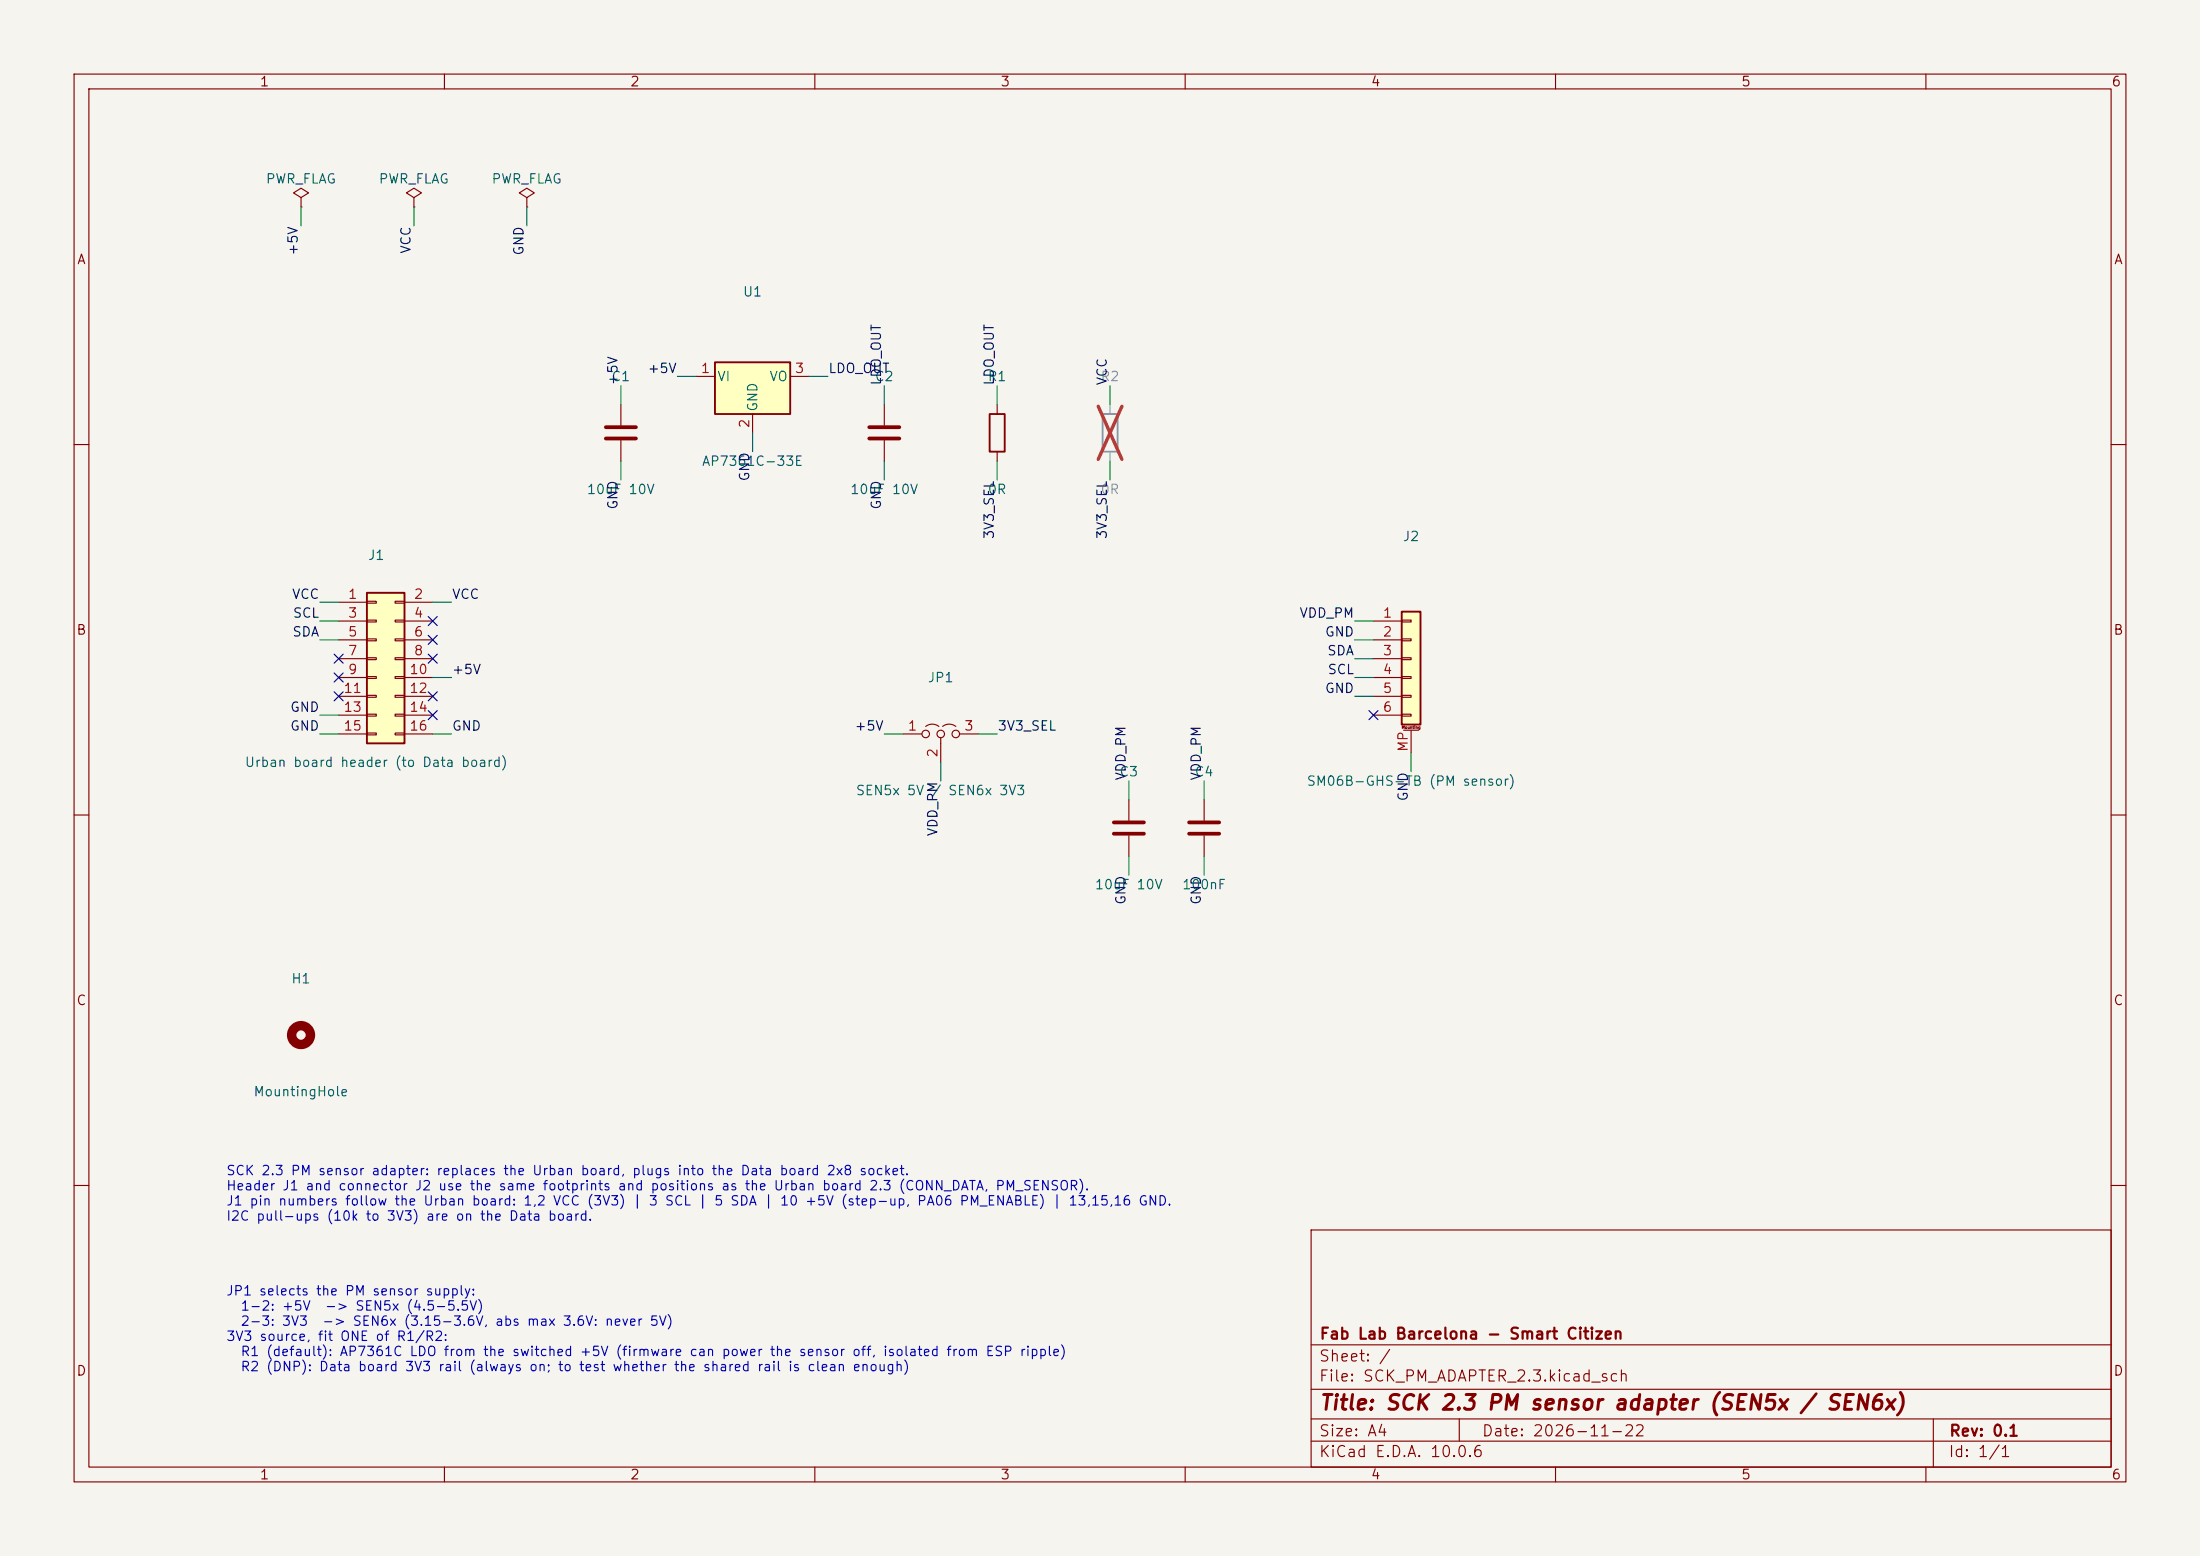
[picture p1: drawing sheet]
(kicad_sch (version 20250114) (generator "eeschema") (generator_version "9.0") (paper "A4")
(title_block (title "SCK 2.3 PM sensor adapter (SEN5x / SEN6x)") (date "2026-11-22") (rev "0.1") (company "Fab Lab Barcelona - Smart Citizen"))
(lib_symbols
 (symbol "Connector_Generic:Conn_02x08_Odd_Even"
  (pin_names
   (offset 1.016) (hide yes))
  (exclude_from_sim no)
  (in_bom yes)
  (on_board yes)
  (in_pos_files yes)
  (duplicate_pin_numbers_are_jumpers no)
  (property "Reference" "J" (at 1.27 10.16 0) (show_name no) (do_not_autoplace no) (effects (font (size 1.27 1.27))))
  (property "Value" "Conn_02x08_Odd_Even" (at 1.27 -12.7 0) (show_name no) (do_not_autoplace no) (effects (font (size 1.27 1.27))))
  (property "Footprint" "" (at 0 0 0) (show_name no) (do_not_autoplace no) (hide yes) (effects (font (size 1.27 1.27))))
  (property "Datasheet" "" (at 0 0 0) (show_name no) (do_not_autoplace no) (hide yes) (effects (font (size 1.27 1.27))))
  (property "Description" "Generic connector, double row, 02x08, odd/even pin numbering scheme (row 1 odd numbers, row 2 even numbers), script generated (kicad-library-utils/schlib/autogen/connector/)" (at 0 0 0) (show_name no) (do_not_autoplace no) (hide yes) (effects (font (size 1.27 1.27))))
  (symbol "Conn_02x08_Odd_Even_1_1"
   (rectangle (start -1.27 8.89) (end 3.81 -11.43) (stroke (width 0.254) (type default)) (fill (type background)))
   (rectangle (start -1.27 7.747) (end 0 7.493) (stroke (width 0.1524) (type default)) (fill (type none)))
   (rectangle (start -1.27 5.207) (end 0 4.953) (stroke (width 0.1524) (type default)) (fill (type none)))
   (rectangle (start -1.27 2.667) (end 0 2.413) (stroke (width 0.1524) (type default)) (fill (type none)))
   (rectangle (start -1.27 0.127) (end 0 -0.127) (stroke (width 0.1524) (type default)) (fill (type none)))
   (rectangle (start -1.27 -2.413) (end 0 -2.667) (stroke (width 0.1524) (type default)) (fill (type none)))
   (rectangle (start -1.27 -4.953) (end 0 -5.207) (stroke (width 0.1524) (type default)) (fill (type none)))
   (rectangle (start -1.27 -7.493) (end 0 -7.747) (stroke (width 0.1524) (type default)) (fill (type none)))
   (rectangle (start -1.27 -10.033) (end 0 -10.287) (stroke (width 0.1524) (type default)) (fill (type none)))
   (rectangle (start 3.81 7.747) (end 2.54 7.493) (stroke (width 0.1524) (type default)) (fill (type none)))
   (rectangle (start 3.81 5.207) (end 2.54 4.953) (stroke (width 0.1524) (type default)) (fill (type none)))
   (rectangle (start 3.81 2.667) (end 2.54 2.413) (stroke (width 0.1524) (type default)) (fill (type none)))
   (rectangle (start 3.81 0.127) (end 2.54 -0.127) (stroke (width 0.1524) (type default)) (fill (type none)))
   (rectangle (start 3.81 -2.413) (end 2.54 -2.667) (stroke (width 0.1524) (type default)) (fill (type none)))
   (rectangle (start 3.81 -4.953) (end 2.54 -5.207) (stroke (width 0.1524) (type default)) (fill (type none)))
   (rectangle (start 3.81 -7.493) (end 2.54 -7.747) (stroke (width 0.1524) (type default)) (fill (type none)))
   (rectangle (start 3.81 -10.033) (end 2.54 -10.287) (stroke (width 0.1524) (type default)) (fill (type none)))
   (pin passive line (at -5.08 7.62 0) (length 3.81) (name "Pin_1" (effects (font (size 1.27 1.27)))) (number "1" (effects (font (size 1.27 1.27)))))
   (pin passive line (at 7.62 7.62 180) (length 3.81) (name "Pin_2" (effects (font (size 1.27 1.27)))) (number "2" (effects (font (size 1.27 1.27)))))
   (pin passive line (at -5.08 5.08 0) (length 3.81) (name "Pin_3" (effects (font (size 1.27 1.27)))) (number "3" (effects (font (size 1.27 1.27)))))
   (pin passive line (at 7.62 5.08 180) (length 3.81) (name "Pin_4" (effects (font (size 1.27 1.27)))) (number "4" (effects (font (size 1.27 1.27)))))
   (pin passive line (at -5.08 2.54 0) (length 3.81) (name "Pin_5" (effects (font (size 1.27 1.27)))) (number "5" (effects (font (size 1.27 1.27)))))
   (pin passive line (at 7.62 2.54 180) (length 3.81) (name "Pin_6" (effects (font (size 1.27 1.27)))) (number "6" (effects (font (size 1.27 1.27)))))
   (pin passive line (at -5.08 0 0) (length 3.81) (name "Pin_7" (effects (font (size 1.27 1.27)))) (number "7" (effects (font (size 1.27 1.27)))))
   (pin passive line (at 7.62 0 180) (length 3.81) (name "Pin_8" (effects (font (size 1.27 1.27)))) (number "8" (effects (font (size 1.27 1.27)))))
   (pin passive line (at -5.08 -2.54 0) (length 3.81) (name "Pin_9" (effects (font (size 1.27 1.27)))) (number "9" (effects (font (size 1.27 1.27)))))
   (pin passive line (at 7.62 -2.54 180) (length 3.81) (name "Pin_10" (effects (font (size 1.27 1.27)))) (number "10" (effects (font (size 1.27 1.27)))))
   (pin passive line (at -5.08 -5.08 0) (length 3.81) (name "Pin_11" (effects (font (size 1.27 1.27)))) (number "11" (effects (font (size 1.27 1.27)))))
   (pin passive line (at 7.62 -5.08 180) (length 3.81) (name "Pin_12" (effects (font (size 1.27 1.27)))) (number "12" (effects (font (size 1.27 1.27)))))
   (pin passive line (at -5.08 -7.62 0) (length 3.81) (name "Pin_13" (effects (font (size 1.27 1.27)))) (number "13" (effects (font (size 1.27 1.27)))))
   (pin passive line (at 7.62 -7.62 180) (length 3.81) (name "Pin_14" (effects (font (size 1.27 1.27)))) (number "14" (effects (font (size 1.27 1.27)))))
   (pin passive line (at -5.08 -10.16 0) (length 3.81) (name "Pin_15" (effects (font (size 1.27 1.27)))) (number "15" (effects (font (size 1.27 1.27)))))
   (pin passive line (at 7.62 -10.16 180) (length 3.81) (name "Pin_16" (effects (font (size 1.27 1.27)))) (number "16" (effects (font (size 1.27 1.27))))))
  (embedded_fonts no))
 (symbol "Connector_Generic_MountingPin:Conn_01x06_MountingPin"
  (pin_names
   (offset 1.016) (hide yes))
  (exclude_from_sim no)
  (in_bom yes)
  (on_board yes)
  (in_pos_files yes)
  (duplicate_pin_numbers_are_jumpers no)
  (property "Reference" "J" (at 0 7.62 0) (show_name no) (do_not_autoplace no) (effects (font (size 1.27 1.27))))
  (property "Value" "Conn_01x06_MountingPin" (at 1.27 -10.16 0) (show_name no) (do_not_autoplace no) (effects (font (size 1.27 1.27)) (justify left)))
  (property "Footprint" "" (at 0 0 0) (show_name no) (do_not_autoplace no) (hide yes) (effects (font (size 1.27 1.27))))
  (property "Datasheet" "" (at 0 0 0) (show_name no) (do_not_autoplace no) (hide yes) (effects (font (size 1.27 1.27))))
  (property "Description" "Generic connectable mounting pin connector, single row, 01x06, script generated (kicad-library-utils/schlib/autogen/connector/)" (at 0 0 0) (show_name no) (do_not_autoplace no) (hide yes) (effects (font (size 1.27 1.27))))
  (symbol "Conn_01x06_MountingPin_1_1"
   (rectangle (start -1.27 6.35) (end 1.27 -8.89) (stroke (width 0.254) (type default)) (fill (type background)))
   (rectangle (start -1.27 5.207) (end 0 4.953) (stroke (width 0.1524) (type default)) (fill (type none)))
   (rectangle (start -1.27 2.667) (end 0 2.413) (stroke (width 0.1524) (type default)) (fill (type none)))
   (rectangle (start -1.27 0.127) (end 0 -0.127) (stroke (width 0.1524) (type default)) (fill (type none)))
   (rectangle (start -1.27 -2.413) (end 0 -2.667) (stroke (width 0.1524) (type default)) (fill (type none)))
   (rectangle (start -1.27 -4.953) (end 0 -5.207) (stroke (width 0.1524) (type default)) (fill (type none)))
   (rectangle (start -1.27 -7.493) (end 0 -7.747) (stroke (width 0.1524) (type default)) (fill (type none)))
   (polyline (pts (xy -1.016 -9.652) (xy 1.016 -9.652)) (stroke (width 0.1524) (type default)) (fill (type none)))
   (text "Mounting" (at 0 -9.271 0) (effects (font (size 0.381 0.381))))
   (pin passive line (at -5.08 5.08 0) (length 3.81) (name "Pin_1" (effects (font (size 1.27 1.27)))) (number "1" (effects (font (size 1.27 1.27)))))
   (pin passive line (at -5.08 2.54 0) (length 3.81) (name "Pin_2" (effects (font (size 1.27 1.27)))) (number "2" (effects (font (size 1.27 1.27)))))
   (pin passive line (at -5.08 0 0) (length 3.81) (name "Pin_3" (effects (font (size 1.27 1.27)))) (number "3" (effects (font (size 1.27 1.27)))))
   (pin passive line (at -5.08 -2.54 0) (length 3.81) (name "Pin_4" (effects (font (size 1.27 1.27)))) (number "4" (effects (font (size 1.27 1.27)))))
   (pin passive line (at -5.08 -5.08 0) (length 3.81) (name "Pin_5" (effects (font (size 1.27 1.27)))) (number "5" (effects (font (size 1.27 1.27)))))
   (pin passive line (at -5.08 -7.62 0) (length 3.81) (name "Pin_6" (effects (font (size 1.27 1.27)))) (number "6" (effects (font (size 1.27 1.27)))))
   (pin passive line (at 0 -12.7 90) (length 3.048) (name "MountPin" (effects (font (size 1.27 1.27)))) (number "MP" (effects (font (size 1.27 1.27))))))
  (embedded_fonts no))
 (symbol "Device:C"
  (pin_numbers (hide yes))
  (pin_names
   (offset 0.254))
  (exclude_from_sim no)
  (in_bom yes)
  (on_board yes)
  (in_pos_files yes)
  (duplicate_pin_numbers_are_jumpers no)
  (property "Reference" "C" (at 0.635 2.54 0) (show_name no) (do_not_autoplace no) (effects (font (size 1.27 1.27)) (justify left)))
  (property "Value" "C" (at 0.635 -2.54 0) (show_name no) (do_not_autoplace no) (effects (font (size 1.27 1.27)) (justify left)))
  (property "Footprint" "" (at 0.9652 -3.81 0) (show_name no) (do_not_autoplace no) (hide yes) (effects (font (size 1.27 1.27))))
  (property "Datasheet" "" (at 0 0 0) (show_name no) (do_not_autoplace no) (hide yes) (effects (font (size 1.27 1.27))))
  (property "Description" "Unpolarized capacitor" (at 0 0 0) (show_name no) (do_not_autoplace no) (hide yes) (effects (font (size 1.27 1.27))))
  (symbol "C_0_1"
   (polyline (pts (xy -2.032 0.762) (xy 2.032 0.762)) (stroke (width 0.508) (type default)) (fill (type none)))
   (polyline (pts (xy -2.032 -0.762) (xy 2.032 -0.762)) (stroke (width 0.508) (type default)) (fill (type none))))
  (symbol "C_1_1"
   (pin passive line (at 0 3.81 270) (length 2.794) (name "" (effects (font (size 1.27 1.27)))) (number "1" (effects (font (size 1.27 1.27)))))
   (pin passive line (at 0 -3.81 90) (length 2.794) (name "" (effects (font (size 1.27 1.27)))) (number "2" (effects (font (size 1.27 1.27))))))
  (embedded_fonts no))
 (symbol "Device:R"
  (pin_numbers (hide yes))
  (pin_names
   (offset 0))
  (exclude_from_sim no)
  (in_bom yes)
  (on_board yes)
  (in_pos_files yes)
  (duplicate_pin_numbers_are_jumpers no)
  (property "Reference" "R" (at 2.032 0 90) (show_name no) (do_not_autoplace no) (effects (font (size 1.27 1.27))))
  (property "Value" "R" (at 0 0 90) (show_name no) (do_not_autoplace no) (effects (font (size 1.27 1.27))))
  (property "Footprint" "" (at -1.778 0 90) (show_name no) (do_not_autoplace no) (hide yes) (effects (font (size 1.27 1.27))))
  (property "Datasheet" "" (at 0 0 0) (show_name no) (do_not_autoplace no) (hide yes) (effects (font (size 1.27 1.27))))
  (property "Description" "Resistor" (at 0 0 0) (show_name no) (do_not_autoplace no) (hide yes) (effects (font (size 1.27 1.27))))
  (symbol "R_0_1"
   (rectangle (start -1.016 -2.54) (end 1.016 2.54) (stroke (width 0.254) (type default)) (fill (type none))))
  (symbol "R_1_1"
   (pin passive line (at 0 3.81 270) (length 1.27) (name "" (effects (font (size 1.27 1.27)))) (number "1" (effects (font (size 1.27 1.27)))))
   (pin passive line (at 0 -3.81 90) (length 1.27) (name "" (effects (font (size 1.27 1.27)))) (number "2" (effects (font (size 1.27 1.27))))))
  (embedded_fonts no))
 (symbol "Jumper:Jumper_3_Open"
  (pin_names
   (offset 0) (hide yes))
  (exclude_from_sim no)
  (in_bom no)
  (on_board yes)
  (in_pos_files yes)
  (duplicate_pin_numbers_are_jumpers no)
  (property "Reference" "JP" (at -2.54 -2.54 0) (show_name no) (do_not_autoplace no) (effects (font (size 1.27 1.27))))
  (property "Value" "Jumper_3_Open" (at 0 2.794 0) (show_name no) (do_not_autoplace no) (effects (font (size 1.27 1.27))))
  (property "Footprint" "" (at 0 0 0) (show_name no) (do_not_autoplace no) (hide yes) (effects (font (size 1.27 1.27))))
  (property "Datasheet" "" (at 0 -10.16 0) (show_name no) (do_not_autoplace no) (hide yes) (effects (font (size 1.27 1.27))))
  (property "Description" "Jumper, 3-pole, both open" (at 0 -12.7 0) (show_name no) (do_not_autoplace no) (hide yes) (effects (font (size 1.27 1.27))))
  (property private "KLC_S5.1" "This is a generic symbol, it has fp-filter, but no default footprint" (at 0 -17.78 0) (show_name yes) (do_not_autoplace no) (hide yes) (effects (font (size 1.27 1.27))))
  (property private "KLC_S3.3" "Graphical-Symbol: thickness is 6mm, fill is background" (at -1.27 -20.32 0) (show_name yes) (do_not_autoplace no) (hide yes) (effects (font (size 1.27 1.27))))
  (symbol "Jumper_3_Open_0_0"
   (circle (center -2.032 0) (radius 0.508) (stroke (width 0) (type default)) (fill (type none)))
   (circle (center 0 0) (radius 0.508) (stroke (width 0) (type default)) (fill (type none)))
   (circle (center 2.032 0) (radius 0.508) (stroke (width 0) (type default)) (fill (type none))))
  (symbol "Jumper_3_Open_0_1"
   (arc (start -2.032 1.016) (mid -1.143 1.3235) (end -0.254 1.016) (stroke (width 0) (type default)) (fill (type none)))
   (polyline (pts (xy 0 -0.508) (xy 0 -1.27)) (stroke (width 0) (type default)) (fill (type none)))
   (arc (start 0.254 1.016) (mid 1.143 1.3235) (end 2.032 1.016) (stroke (width 0) (type default)) (fill (type none))))
  (symbol "Jumper_3_Open_1_1"
   (pin passive line (at -5.08 0 0) (length 2.54) (name "A" (effects (font (size 1.27 1.27)))) (number "1" (effects (font (size 1.27 1.27)))))
   (pin passive line (at 0 -3.81 90) (length 2.54) (name "C" (effects (font (size 1.27 1.27)))) (number "2" (effects (font (size 1.27 1.27)))))
   (pin passive line (at 5.08 0 180) (length 2.54) (name "B" (effects (font (size 1.27 1.27)))) (number "3" (effects (font (size 1.27 1.27))))))
  (embedded_fonts no))
 (symbol "Mechanical:MountingHole"
  (pin_names
   (offset 1.016))
  (exclude_from_sim no)
  (in_bom no)
  (on_board yes)
  (in_pos_files yes)
  (duplicate_pin_numbers_are_jumpers no)
  (property "Reference" "H" (at 0 5.08 0) (show_name no) (do_not_autoplace no) (effects (font (size 1.27 1.27))))
  (property "Value" "MountingHole" (at 0 3.175 0) (show_name no) (do_not_autoplace no) (effects (font (size 1.27 1.27))))
  (property "Footprint" "" (at 0 0 0) (show_name no) (do_not_autoplace no) (hide yes) (effects (font (size 1.27 1.27))))
  (property "Datasheet" "" (at 0 0 0) (show_name no) (do_not_autoplace no) (hide yes) (effects (font (size 1.27 1.27))))
  (property "Description" "Mounting Hole without connection" (at 0 0 0) (show_name no) (do_not_autoplace no) (hide yes) (effects (font (size 1.27 1.27))))
  (symbol "MountingHole_0_1"
   (circle (center 0 0) (radius 1.27) (stroke (width 1.27) (type default)) (fill (type none))))
  (embedded_fonts no))
 (symbol "Regulator_Linear:AP7361C-33E"
  (pin_names
   (offset 0.254))
  (exclude_from_sim no)
  (in_bom yes)
  (on_board yes)
  (in_pos_files yes)
  (duplicate_pin_numbers_are_jumpers no)
  (property "Reference" "U" (at -3.81 3.175 0) (show_name no) (do_not_autoplace no) (effects (font (size 1.27 1.27))))
  (property "Value" "AP7361C-33E" (at 0 3.175 0) (show_name no) (do_not_autoplace no) (effects (font (size 1.27 1.27)) (justify left)))
  (property "Footprint" "Package_TO_SOT_SMD:SOT-223-3_TabPin2" (at 0 5.715 0) (show_name no) (do_not_autoplace no) (hide yes) (effects (font (size 1.27 1.27)
    (italic yes))))
  (property "Datasheet" "https://www.diodes.com/assets/Datasheets/AP7361C.pdf" (at 0 -1.27 0) (show_name no) (do_not_autoplace no) (hide yes) (effects (font (size 1.27 1.27))))
  (property "Description" "1A Low Dropout regulator, positive, 3.3V fixed output, SOT-223" (at 0 0 0) (show_name no) (do_not_autoplace no) (hide yes) (effects (font (size 1.27 1.27))))
  (symbol "AP7361C-33E_0_1"
   (rectangle (start -5.08 -5.08) (end 5.08 1.905) (stroke (width 0.254) (type default)) (fill (type background))))
  (symbol "AP7361C-33E_1_1"
   (pin power_in line (at -7.62 0 0) (length 2.54) (name "VI" (effects (font (size 1.27 1.27)))) (number "1" (effects (font (size 1.27 1.27)))))
   (pin power_in line (at 0 -7.62 90) (length 2.54) (name "GND" (effects (font (size 1.27 1.27)))) (number "2" (effects (font (size 1.27 1.27)))))
   (pin power_out line (at 7.62 0 180) (length 2.54) (name "VO" (effects (font (size 1.27 1.27)))) (number "3" (effects (font (size 1.27 1.27))))))
  (embedded_fonts no))
 (symbol "power:PWR_FLAG"
  (power global)
  (pin_numbers (hide yes))
  (pin_names
   (offset 0) (hide yes))
  (exclude_from_sim no)
  (in_bom yes)
  (on_board yes)
  (in_pos_files yes)
  (duplicate_pin_numbers_are_jumpers no)
  (property "Reference" "#FLG" (at 0 1.905 0) (show_name no) (do_not_autoplace no) (hide yes) (effects (font (size 1.27 1.27))))
  (property "Value" "PWR_FLAG" (at 0 3.81 0) (show_name no) (do_not_autoplace no) (effects (font (size 1.27 1.27))))
  (property "Footprint" "" (at 0 0 0) (show_name no) (do_not_autoplace no) (hide yes) (effects (font (size 1.27 1.27))))
  (property "Datasheet" "" (at 0 0 0) (show_name no) (do_not_autoplace no) (hide yes) (effects (font (size 1.27 1.27))))
  (property "Description" "Special symbol for telling ERC where power comes from" (at 0 0 0) (show_name no) (do_not_autoplace no) (hide yes) (effects (font (size 1.27 1.27))))
  (symbol "PWR_FLAG_0_0"
   (pin power_out line (at 0 0 90) (length 0) (name "" (effects (font (size 1.27 1.27)))) (number "1" (effects (font (size 1.27 1.27))))))
  (symbol "PWR_FLAG_0_1"
   (polyline (pts (xy 0 0) (xy 0 1.27) (xy -1.016 1.905) (xy 0 2.54) (xy 1.016 1.905) (xy 0 1.27)) (stroke (width 0) (type default)) (fill (type none))))
  (embedded_fonts no)))
(symbol (lib_id "Connector_Generic:Conn_02x08_Odd_Even") (at 50.8 88.9 0) (unit 1) (exclude_from_sim no) (in_bom yes) (on_board yes) (dnp no)
 (property "Reference" "J1" (at 50.8 74.93 0) (effects (font (size 1.27 1.27)))) (property "Value" "Urban board header (to Data board)" (at 50.8 102.87 0) (effects (font (size 1.27 1.27)))) (property "Footprint" "Connector_PinHeader_2.54mm:PinHeader_2x08_P2.54mm_Vertical_SMD" (at 50.8 88.9 0) (effects (font (size 1.27 1.27)) (hide yes))) (property "Datasheet" "" (at 50.8 88.9 0) (effects (font (size 1.27 1.27)) (hide yes))) (pin "1")(pin "2")(pin "3")(pin "4")(pin "5")(pin "6")(pin "7")(pin "8")(pin "9")(pin "10")(pin "11")(pin "12")(pin "13")(pin "14")(pin "15")(pin "16"))
(wire (pts (xy 45.72 81.28) (xy 43.18 81.28)) (stroke (width 0) (type default)))
(label "VCC" (at 43.18 81.28 180) (fields_autoplaced yes) (effects (font (size 1.27 1.27)) (justify right bottom)))
(wire (pts (xy 58.42 81.28) (xy 60.96 81.28)) (stroke (width 0) (type default)))
(label "VCC" (at 60.96 81.28 0) (fields_autoplaced yes) (effects (font (size 1.27 1.27)) (justify left bottom)))
(wire (pts (xy 45.72 83.82) (xy 43.18 83.82)) (stroke (width 0) (type default)))
(label "SCL" (at 43.18 83.82 180) (fields_autoplaced yes) (effects (font (size 1.27 1.27)) (justify right bottom)))
(no_connect (at 58.42 83.82))
(wire (pts (xy 45.72 86.36) (xy 43.18 86.36)) (stroke (width 0) (type default)))
(label "SDA" (at 43.18 86.36 180) (fields_autoplaced yes) (effects (font (size 1.27 1.27)) (justify right bottom)))
(no_connect (at 58.42 86.36))
(no_connect (at 45.72 88.9))
(no_connect (at 58.42 88.9))
(no_connect (at 45.72 91.44))
(wire (pts (xy 58.42 91.44) (xy 60.96 91.44)) (stroke (width 0) (type default)))
(label "+5V" (at 60.96 91.44 0) (fields_autoplaced yes) (effects (font (size 1.27 1.27)) (justify left bottom)))
(no_connect (at 45.72 93.98))
(no_connect (at 58.42 93.98))
(wire (pts (xy 45.72 96.52) (xy 43.18 96.52)) (stroke (width 0) (type default)))
(label "GND" (at 43.18 96.52 180) (fields_autoplaced yes) (effects (font (size 1.27 1.27)) (justify right bottom)))
(no_connect (at 58.42 96.52))
(wire (pts (xy 45.72 99.06) (xy 43.18 99.06)) (stroke (width 0) (type default)))
(label "GND" (at 43.18 99.06 180) (fields_autoplaced yes) (effects (font (size 1.27 1.27)) (justify right bottom)))
(wire (pts (xy 58.42 99.06) (xy 60.96 99.06)) (stroke (width 0) (type default)))
(label "GND" (at 60.96 99.06 0) (fields_autoplaced yes) (effects (font (size 1.27 1.27)) (justify left bottom)))
(symbol (lib_id "Connector_Generic_MountingPin:Conn_01x06_MountingPin") (at 190.5 88.9 0) (unit 1) (exclude_from_sim no) (in_bom yes) (on_board yes) (dnp no)
 (property "Reference" "J2" (at 190.5 72.39000000000001 0) (effects (font (size 1.27 1.27)))) (property "Value" "SM06B-GHS-TB (PM sensor)" (at 190.5 105.41 0) (effects (font (size 1.27 1.27)))) (property "Footprint" "SCK_PM_ADAPTER:SM06B-GHS-TB_SCK" (at 190.5 88.9 0) (effects (font (size 1.27 1.27)) (hide yes))) (property "Datasheet" "" (at 190.5 88.9 0) (effects (font (size 1.27 1.27)) (hide yes))) (pin "1")(pin "2")(pin "3")(pin "4")(pin "5")(pin "6")(pin "MP"))
(wire (pts (xy 185.42 83.82) (xy 182.88 83.82)) (stroke (width 0) (type default)))
(label "VDD_PM" (at 182.88 83.82 180) (fields_autoplaced yes) (effects (font (size 1.27 1.27)) (justify right bottom)))
(wire (pts (xy 185.42 86.36) (xy 182.88 86.36)) (stroke (width 0) (type default)))
(label "GND" (at 182.88 86.36 180) (fields_autoplaced yes) (effects (font (size 1.27 1.27)) (justify right bottom)))
(wire (pts (xy 185.42 88.9) (xy 182.88 88.9)) (stroke (width 0) (type default)))
(label "SDA" (at 182.88 88.9 180) (fields_autoplaced yes) (effects (font (size 1.27 1.27)) (justify right bottom)))
(wire (pts (xy 185.42 91.44) (xy 182.88 91.44)) (stroke (width 0) (type default)))
(label "SCL" (at 182.88 91.44 180) (fields_autoplaced yes) (effects (font (size 1.27 1.27)) (justify right bottom)))
(wire (pts (xy 185.42 93.98) (xy 182.88 93.98)) (stroke (width 0) (type default)))
(label "GND" (at 182.88 93.98 180) (fields_autoplaced yes) (effects (font (size 1.27 1.27)) (justify right bottom)))
(no_connect (at 185.42 96.52))
(wire (pts (xy 190.5 101.6) (xy 190.5 104.14)) (stroke (width 0) (type default)))
(label "GND" (at 190.5 104.14 270) (fields_autoplaced yes) (effects (font (size 1.27 1.27)) (justify right bottom)))
(symbol (lib_id "Regulator_Linear:AP7361C-33E") (at 101.6 50.8 0) (unit 1) (exclude_from_sim no) (in_bom yes) (on_board yes) (dnp no)
 (property "Reference" "U1" (at 101.6 39.37 0) (effects (font (size 1.27 1.27)))) (property "Value" "AP7361C-33E" (at 101.6 62.23 0) (effects (font (size 1.27 1.27)))) (property "Footprint" "Package_TO_SOT_SMD:SOT-223-3_TabPin2" (at 101.6 50.8 0) (effects (font (size 1.27 1.27)) (hide yes))) (property "Datasheet" "" (at 101.6 50.8 0) (effects (font (size 1.27 1.27)) (hide yes))) (pin "1")(pin "2")(pin "3"))
(wire (pts (xy 93.98 50.8) (xy 91.44 50.8)) (stroke (width 0) (type default)))
(label "+5V" (at 91.44 50.8 180) (fields_autoplaced yes) (effects (font (size 1.27 1.27)) (justify right bottom)))
(wire (pts (xy 101.6 58.42) (xy 101.6 60.96)) (stroke (width 0) (type default)))
(label "GND" (at 101.6 60.96 270) (fields_autoplaced yes) (effects (font (size 1.27 1.27)) (justify right bottom)))
(wire (pts (xy 109.22 50.8) (xy 111.76 50.8)) (stroke (width 0) (type default)))
(label "LDO_OUT" (at 111.76 50.8 0) (fields_autoplaced yes) (effects (font (size 1.27 1.27)) (justify left bottom)))
(symbol (lib_id "Device:C") (at 83.82 58.42 0) (unit 1) (exclude_from_sim no) (in_bom yes) (on_board yes) (dnp no)
 (property "Reference" "C1" (at 83.82 50.800000000000004 0) (effects (font (size 1.27 1.27)))) (property "Value" "10uF 10V" (at 83.82 66.04 0) (effects (font (size 1.27 1.27)))) (property "Footprint" "Capacitor_SMD:C_0805_2012Metric" (at 83.82 58.42 0) (effects (font (size 1.27 1.27)) (hide yes))) (property "Datasheet" "" (at 83.82 58.42 0) (effects (font (size 1.27 1.27)) (hide yes))) (pin "1")(pin "2"))
(wire (pts (xy 83.82 54.61) (xy 83.82 52.07)) (stroke (width 0) (type default)))
(label "+5V" (at 83.82 52.07 90) (fields_autoplaced yes) (effects (font (size 1.27 1.27)) (justify left bottom)))
(wire (pts (xy 83.82 62.23) (xy 83.82 64.77)) (stroke (width 0) (type default)))
(label "GND" (at 83.82 64.77 270) (fields_autoplaced yes) (effects (font (size 1.27 1.27)) (justify right bottom)))
(symbol (lib_id "Device:C") (at 119.38 58.42 0) (unit 1) (exclude_from_sim no) (in_bom yes) (on_board yes) (dnp no)
 (property "Reference" "C2" (at 119.38 50.800000000000004 0) (effects (font (size 1.27 1.27)))) (property "Value" "10uF 10V" (at 119.38 66.04 0) (effects (font (size 1.27 1.27)))) (property "Footprint" "Capacitor_SMD:C_0805_2012Metric" (at 119.38 58.42 0) (effects (font (size 1.27 1.27)) (hide yes))) (property "Datasheet" "" (at 119.38 58.42 0) (effects (font (size 1.27 1.27)) (hide yes))) (pin "1")(pin "2"))
(wire (pts (xy 119.38 54.61) (xy 119.38 52.07)) (stroke (width 0) (type default)))
(label "LDO_OUT" (at 119.38 52.07 90) (fields_autoplaced yes) (effects (font (size 1.27 1.27)) (justify left bottom)))
(wire (pts (xy 119.38 62.23) (xy 119.38 64.77)) (stroke (width 0) (type default)))
(label "GND" (at 119.38 64.77 270) (fields_autoplaced yes) (effects (font (size 1.27 1.27)) (justify right bottom)))
(symbol (lib_id "Device:R") (at 134.62 58.42 0) (unit 1) (exclude_from_sim no) (in_bom yes) (on_board yes) (dnp no)
 (property "Reference" "R1" (at 134.62 50.800000000000004 0) (effects (font (size 1.27 1.27)))) (property "Value" "0R" (at 134.62 66.04 0) (effects (font (size 1.27 1.27)))) (property "Footprint" "Resistor_SMD:R_0603_1608Metric" (at 134.62 58.42 0) (effects (font (size 1.27 1.27)) (hide yes))) (property "Datasheet" "" (at 134.62 58.42 0) (effects (font (size 1.27 1.27)) (hide yes))) (pin "1")(pin "2"))
(wire (pts (xy 134.62 54.61) (xy 134.62 52.07)) (stroke (width 0) (type default)))
(label "LDO_OUT" (at 134.62 52.07 90) (fields_autoplaced yes) (effects (font (size 1.27 1.27)) (justify left bottom)))
(wire (pts (xy 134.62 62.23) (xy 134.62 64.77)) (stroke (width 0) (type default)))
(label "3V3_SEL" (at 134.62 64.77 270) (fields_autoplaced yes) (effects (font (size 1.27 1.27)) (justify right bottom)))
(symbol (lib_id "Device:R") (at 149.86 58.42 0) (unit 1) (exclude_from_sim no) (in_bom yes) (on_board yes) (dnp yes)
 (property "Reference" "R2" (at 149.86 50.800000000000004 0) (effects (font (size 1.27 1.27)))) (property "Value" "0R" (at 149.86 66.04 0) (effects (font (size 1.27 1.27)))) (property "Footprint" "Resistor_SMD:R_0603_1608Metric" (at 149.86 58.42 0) (effects (font (size 1.27 1.27)) (hide yes))) (property "Datasheet" "" (at 149.86 58.42 0) (effects (font (size 1.27 1.27)) (hide yes))) (pin "1")(pin "2"))
(wire (pts (xy 149.86 54.61) (xy 149.86 52.07)) (stroke (width 0) (type default)))
(label "VCC" (at 149.86 52.07 90) (fields_autoplaced yes) (effects (font (size 1.27 1.27)) (justify left bottom)))
(wire (pts (xy 149.86 62.23) (xy 149.86 64.77)) (stroke (width 0) (type default)))
(label "3V3_SEL" (at 149.86 64.77 270) (fields_autoplaced yes) (effects (font (size 1.27 1.27)) (justify right bottom)))
(symbol (lib_id "Jumper:Jumper_3_Open") (at 127 99.06 0) (unit 1) (exclude_from_sim no) (in_bom yes) (on_board yes) (dnp no)
 (property "Reference" "JP1" (at 127 91.44 0) (effects (font (size 1.27 1.27)))) (property "Value" "SEN5x 5V / SEN6x 3V3" (at 127 106.68 0) (effects (font (size 1.27 1.27)))) (property "Footprint" "Connector_PinHeader_2.54mm:PinHeader_1x03_P2.54mm_Vertical" (at 127 99.06 0) (effects (font (size 1.27 1.27)) (hide yes))) (property "Datasheet" "" (at 127 99.06 0) (effects (font (size 1.27 1.27)) (hide yes))) (pin "1")(pin "2")(pin "3"))
(wire (pts (xy 121.92 99.06) (xy 119.38 99.06)) (stroke (width 0) (type default)))
(label "+5V" (at 119.38 99.06 180) (fields_autoplaced yes) (effects (font (size 1.27 1.27)) (justify right bottom)))
(wire (pts (xy 127.0 102.87) (xy 127.0 105.41)) (stroke (width 0) (type default)))
(label "VDD_PM" (at 127.0 105.41 270) (fields_autoplaced yes) (effects (font (size 1.27 1.27)) (justify right bottom)))
(wire (pts (xy 132.08 99.06) (xy 134.62 99.06)) (stroke (width 0) (type default)))
(label "3V3_SEL" (at 134.62 99.06 0) (fields_autoplaced yes) (effects (font (size 1.27 1.27)) (justify left bottom)))
(symbol (lib_id "Device:C") (at 152.4 111.76 0) (unit 1) (exclude_from_sim no) (in_bom yes) (on_board yes) (dnp no)
 (property "Reference" "C3" (at 152.4 104.14 0) (effects (font (size 1.27 1.27)))) (property "Value" "10uF 10V" (at 152.4 119.38000000000001 0) (effects (font (size 1.27 1.27)))) (property "Footprint" "Capacitor_SMD:C_0805_2012Metric" (at 152.4 111.76 0) (effects (font (size 1.27 1.27)) (hide yes))) (property "Datasheet" "" (at 152.4 111.76 0) (effects (font (size 1.27 1.27)) (hide yes))) (pin "1")(pin "2"))
(wire (pts (xy 152.4 107.95) (xy 152.4 105.41)) (stroke (width 0) (type default)))
(label "VDD_PM" (at 152.4 105.41 90) (fields_autoplaced yes) (effects (font (size 1.27 1.27)) (justify left bottom)))
(wire (pts (xy 152.4 115.57) (xy 152.4 118.11)) (stroke (width 0) (type default)))
(label "GND" (at 152.4 118.11 270) (fields_autoplaced yes) (effects (font (size 1.27 1.27)) (justify right bottom)))
(symbol (lib_id "Device:C") (at 162.56 111.76 0) (unit 1) (exclude_from_sim no) (in_bom yes) (on_board yes) (dnp no)
 (property "Reference" "C4" (at 162.56 104.14 0) (effects (font (size 1.27 1.27)))) (property "Value" "100nF" (at 162.56 119.38000000000001 0) (effects (font (size 1.27 1.27)))) (property "Footprint" "Capacitor_SMD:C_0603_1608Metric" (at 162.56 111.76 0) (effects (font (size 1.27 1.27)) (hide yes))) (property "Datasheet" "" (at 162.56 111.76 0) (effects (font (size 1.27 1.27)) (hide yes))) (pin "1")(pin "2"))
(wire (pts (xy 162.56 107.95) (xy 162.56 105.41)) (stroke (width 0) (type default)))
(label "VDD_PM" (at 162.56 105.41 90) (fields_autoplaced yes) (effects (font (size 1.27 1.27)) (justify left bottom)))
(wire (pts (xy 162.56 115.57) (xy 162.56 118.11)) (stroke (width 0) (type default)))
(label "GND" (at 162.56 118.11 270) (fields_autoplaced yes) (effects (font (size 1.27 1.27)) (justify right bottom)))
(symbol (lib_id "power:PWR_FLAG") (at 40.64 27.94 0) (unit 1) (exclude_from_sim no) (in_bom no) (on_board no) (dnp no)
 (property "Reference" "#FLG01" (at 40.64 20.32 0) (effects (font (size 1.27 1.27)) (hide yes))) (property "Value" "PWR_FLAG" (at 40.64 24.130000000000003 0) (effects (font (size 1.27 1.27)))) (property "Footprint" "" (at 40.64 27.94 0) (effects (font (size 1.27 1.27)) (hide yes))) (property "Datasheet" "" (at 40.64 27.94 0) (effects (font (size 1.27 1.27)) (hide yes))) (pin "1"))
(wire (pts (xy 40.64 27.94) (xy 40.64 30.48)) (stroke (width 0) (type default)))
(label "+5V" (at 40.64 30.48 270) (fields_autoplaced yes) (effects (font (size 1.27 1.27)) (justify right bottom)))
(symbol (lib_id "power:PWR_FLAG") (at 55.88 27.94 0) (unit 1) (exclude_from_sim no) (in_bom no) (on_board no) (dnp no)
 (property "Reference" "#FLG02" (at 55.88 20.32 0) (effects (font (size 1.27 1.27)) (hide yes))) (property "Value" "PWR_FLAG" (at 55.88 24.130000000000003 0) (effects (font (size 1.27 1.27)))) (property "Footprint" "" (at 55.88 27.94 0) (effects (font (size 1.27 1.27)) (hide yes))) (property "Datasheet" "" (at 55.88 27.94 0) (effects (font (size 1.27 1.27)) (hide yes))) (pin "1"))
(wire (pts (xy 55.88 27.94) (xy 55.88 30.48)) (stroke (width 0) (type default)))
(label "VCC" (at 55.88 30.48 270) (fields_autoplaced yes) (effects (font (size 1.27 1.27)) (justify right bottom)))
(symbol (lib_id "power:PWR_FLAG") (at 71.12 27.94 0) (unit 1) (exclude_from_sim no) (in_bom no) (on_board no) (dnp no)
 (property "Reference" "#FLG03" (at 71.12 20.32 0) (effects (font (size 1.27 1.27)) (hide yes))) (property "Value" "PWR_FLAG" (at 71.12 24.130000000000003 0) (effects (font (size 1.27 1.27)))) (property "Footprint" "" (at 71.12 27.94 0) (effects (font (size 1.27 1.27)) (hide yes))) (property "Datasheet" "" (at 71.12 27.94 0) (effects (font (size 1.27 1.27)) (hide yes))) (pin "1"))
(wire (pts (xy 71.12 27.94) (xy 71.12 30.48)) (stroke (width 0) (type default)))
(label "GND" (at 71.12 30.48 270) (fields_autoplaced yes) (effects (font (size 1.27 1.27)) (justify right bottom)))
(symbol (lib_id "Mechanical:MountingHole") (at 40.64 139.7 0) (unit 1) (exclude_from_sim no) (in_bom no) (on_board yes) (dnp no)
 (property "Reference" "H1" (at 40.64 132.07999999999998 0) (effects (font (size 1.27 1.27)))) (property "Value" "MountingHole" (at 40.64 147.32 0) (effects (font (size 1.27 1.27)))) (property "Footprint" "MountingHole:MountingHole_3.5mm" (at 40.64 139.7 0) (effects (font (size 1.27 1.27)) (hide yes))) (property "Datasheet" "" (at 40.64 139.7 0) (effects (font (size 1.27 1.27)) (hide yes))))
(text "SCK 2.3 PM sensor adapter: replaces the Urban board, plugs into the Data board 2x8 socket.\nHeader J1 and connector J2 use the same footprints and positions as the Urban board 2.3 (CONN_DATA, PM_SENSOR).\nJ1 pin numbers follow the Urban board: 1,2 VCC (3V3) | 3 SCL | 5 SDA | 10 +5V (step-up, PA06 PM_ENABLE) | 13,15,16 GND.\nI2C pull-ups (10k to 3V3) are on the Data board." (exclude_from_sim no) (at 30.48 165.1 0) (effects (font (size 1.27 1.27)) (justify left bottom)))
(text "JP1 selects the PM sensor supply:\n  1-2: +5V  -> SEN5x (4.5-5.5V)\n  2-3: 3V3  -> SEN6x (3.15-3.6V, abs max 3.6V: never 5V)\n3V3 source, fit ONE of R1/R2:\n  R1 (default): AP7361C LDO from the switched +5V (firmware can power the sensor off, isolated from ESP ripple)\n  R2 (DNP): Data board 3V3 rail (always on; to test whether the shared rail is clean enough)" (exclude_from_sim no) (at 30.48 185.42 0) (effects (font (size 1.27 1.27)) (justify left bottom)))
(sheet_instances (path "" (page "1")))
(embedded_fonts no))
